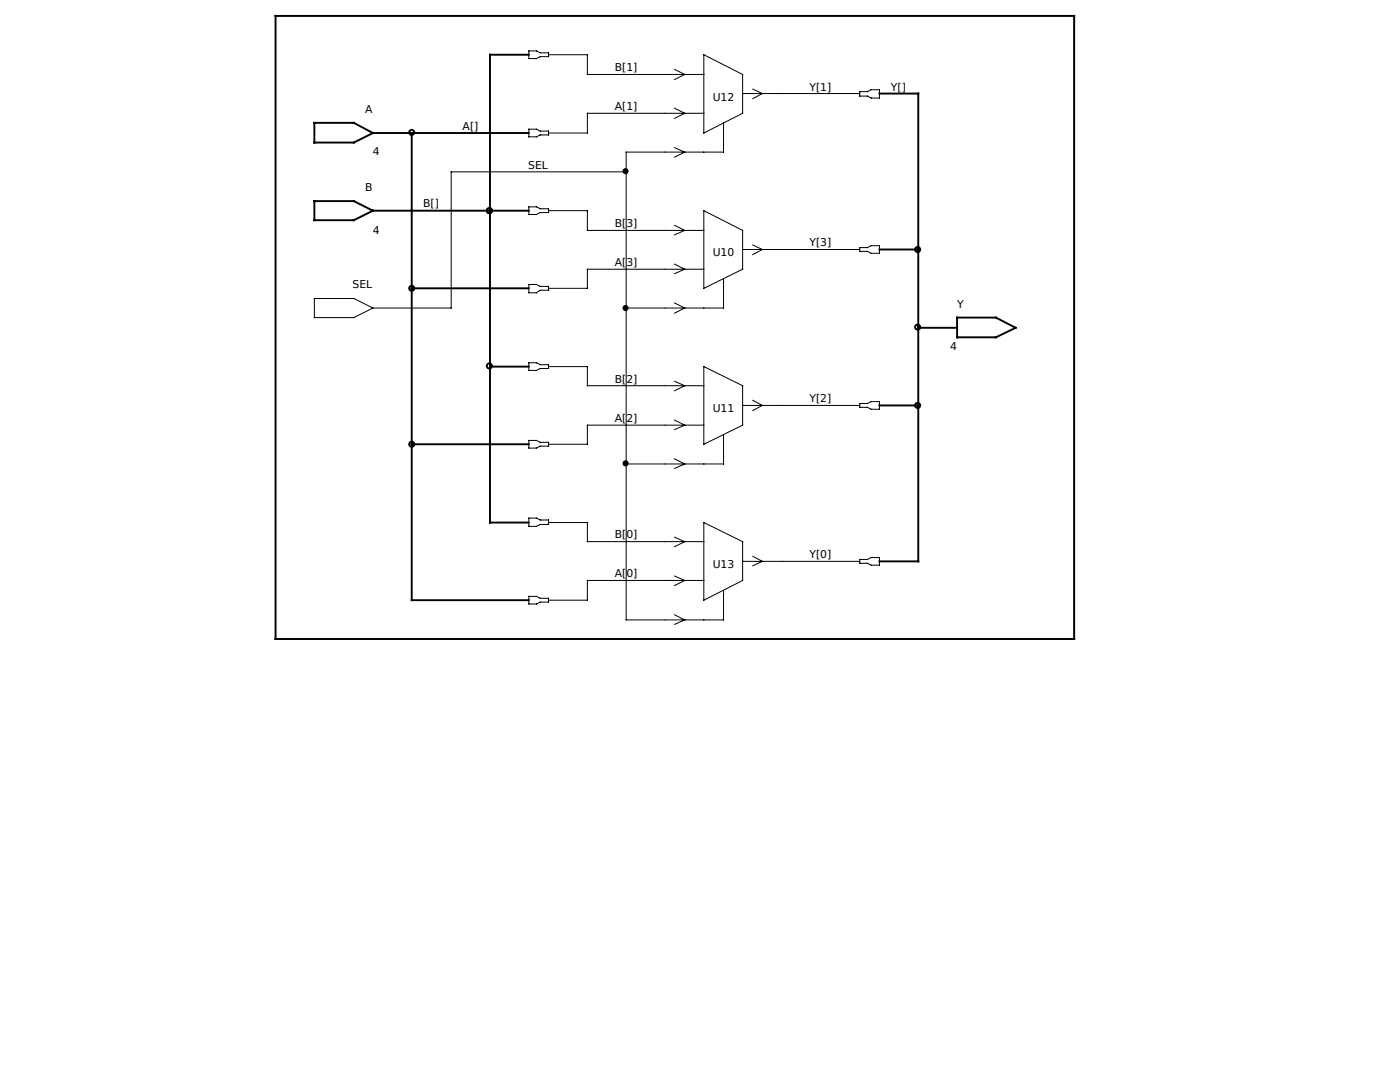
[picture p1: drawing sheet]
<svg xmlns="http://www.w3.org/2000/svg" width="279mm" height="216mm" viewBox="0 0 279 216" stroke-linecap="round" stroke-linejoin="round" font-family="sans-serif">
<g fill="none" stroke="#000" stroke-width=".2">
<path d="M55 3.2h159.4v124.3h-159.4zM105.5 10.2h1.6l.7 .3h1.7v.8h-1.7l-.7 .4h-1.6zM109.5 10.9h7.7v4h23.3M134.6 13.8l2.1 1.1-2.1 1M140.5 10.9l7.7 4v7.7l-7.7 3.9zM148.2 18.7h23.4M150.2 17.8l1.9 .9-1.9 1M171.6 18.3h1.5l.8-.4h1.6v1.7h-1.6l-.8-.4h-1.5zM105.5 25.8h1.6l.7 .4h1.7v.7h-1.7l-.7 .4h-1.6zM125 34.3h-35v27.2h-15.6M134.6 21.6l2.1 1-2.1 1M134.6 29.5l2.1 .9-2.1 1"/>
<path d="M140.5 22.6h-23.3v3.9h-7.7M144.4 24.5v5.9h-19.4v93.3h19.4v-5.8M62.7 59.6h7.9l3.8 1.9-3.8 1.9h-7.9zM105.5 41.3h1.6l.7 .4h1.7v.7h-1.7l-.7 .4h-1.6zM105.5 56.8h1.6l.7 .4h1.7v.7h-1.7l-.7 .5h-1.6zM109.5 42h7.7v4h23.3M134.6 45l2.1 1-2.1 .9M134.6 52.7l2.1 1-2.1 .9M140.5 42l7.7 4v7.7l-7.7 3.8zM140.5 53.7h-23.3v3.8h-7.7M144.4 55.6v5.9h-19.4M148.2 49.8h23.4"/>
<path d="M150.2 48.9l1.9 .9-1.9 1M171.6 49.4h1.5l.8-.4h1.6v1.5h-1.6l-.8-.3h-1.5zM105.5 72.4h1.6l.7 .4h1.7v.7h-1.7l-.7 .4h-1.6zM109.5 73.2h7.7v3.8h23.3M134.6 76.1l2.1 .9-2.1 1M134.6 60.5l2.1 1-2.1 1M140.5 73.2l7.7 3.8v7.8l-7.7 3.8zM150.2 79.9l1.9 1-1.9 1M105.5 87.9h1.6l.7 .4h1.7v.7h-1.7l-.7 .4h-1.6zM134.6 83.8l2.1 1-2.1 .9M134.6 91.6l2.1 1-2.1 .9M140.5 84.8h-23.3v3.8h-7.7"/>
<path d="M144.4 86.7v5.9h-19.4M148.2 80.9h23.4M171.6 80.5h1.5l.8-.4h1.6v1.6h-1.6l-.8-.4h-1.5zM105.5 103.4h1.6l.7 .4h1.7v.8h-1.7l-.7 .4h-1.6zM105.5 119h1.6l.7 .4h1.7v.7h-1.7l-.7 .4h-1.6zM109.5 104.3h7.7v3.8h23.3M134.6 107.2l2.1 .9-2.1 1M134.6 114.9l2.1 .9-2.1 1M140.5 104.3l7.7 3.8v7.7l-7.7 4zM140.5 115.8h-23.3v4h-7.7M148.2 112h23.4M150.2 111l1.9 1-1.9 .9"/>
<path d="M171.6 111.6h1.5l.8-.3h1.6v1.5h-1.6l-.8-.4h-1.5zM134.6 122.7l2.1 1-2.1 .9"/>
</g>
<g fill="none" stroke="#000" stroke-width=".38">
<path d="M55 3.2h159.4v124.3h-159.4zM105.5 10.9h-7.7v93.4h7.7M175.5 18.7h7.8v93.3h-7.8M62.7 24.5h7.9l3.8 2-3.8 1.9h-7.9zM74.4 26.5h31.1M82.2 26.5v93.3h23.3M62.7 40.1h7.9l3.8 1.9-3.8 1.9h-7.9zM74.4 42h31.1M82.2 57.5h23.3M175.5 49.8h7.8M97.8 73.2h7.7M183.3 65.4h7.7"/>
<path d="M191 63.4h7.8l3.9 2-3.9 1.9h-7.8zM82.2 88.6h23.3M175.5 80.9h7.8"/>
<circle cx="82.2" cy="26.4" r=".51"/>
<circle cx="82.2" cy="57.5" r=".51"/>
<circle cx="97.7" cy="42" r=".51"/>
<circle cx="183.1" cy="49.8" r=".51"/>
<circle cx="97.7" cy="73" r=".51"/>
<circle cx="183.1" cy="65.3" r=".51"/>
<circle cx="82.2" cy="88.6" r=".51"/>
<circle cx="183.1" cy="80.9" r=".51"/>
</g>
<g fill="#000" stroke="#000" stroke-width=".2">
<circle cx="124.8" cy="34.2" r=".51"/>
<circle cx="124.8" cy="61.5" r=".51"/>
<circle cx="124.8" cy="92.5" r=".51"/>
</g>
<g font-size="2.2">
<text x="122.7" y="14.2">B[1]</text>
<text x="72.9" y="22.6">A</text>
<text x="122.7" y="22">A[1]</text>
<text x="142.2" y="20.1">U12</text>
<text x="161.5" y="18.2">Y[1]</text>
<text x="177.8" y="18.2">Y[]</text>
<text x="92.3" y="25.9">A[]</text>
<text x="74.4" y="31">4</text>
<text x="105.4" y="33.7">SEL</text>
<text x="72.9" y="38.1">B</text>
<text x="84.5" y="41.4">B[]</text>
<text x="74.4" y="46.6">4</text>
<text x="122.7" y="45.3">B[</text>
<text x="125" y="45.3">3]</text>
<text x="122.7" y="53.1">A[</text>
<text x="125" y="53.1">3]</text>
<text x="142.2" y="51.2">U10</text>
<text x="161.5" y="49.1">Y[3]</text>
<text x="70.4" y="57.5">SEL</text>
<text x="191" y="61.5">Y</text>
<text x="189.6" y="69.9">4</text>
<text x="122.7" y="76.3">B[</text>
<text x="125" y="76.3">2]</text>
<text x="142.2" y="82.3">U11</text>
<text x="161.5" y="80.3">Y[2]</text>
<text x="122.7" y="84.2">A[</text>
<text x="125" y="84.2">2]</text>
<text x="122.7" y="107.4">B[</text>
<text x="125" y="107.4">0]</text>
<text x="142.2" y="113.4">U13</text>
<text x="161.5" y="111.4">Y[0]</text>
<text x="122.7" y="115.2">A[</text>
<text x="125" y="115.2">0]</text>
</g>
</svg>
